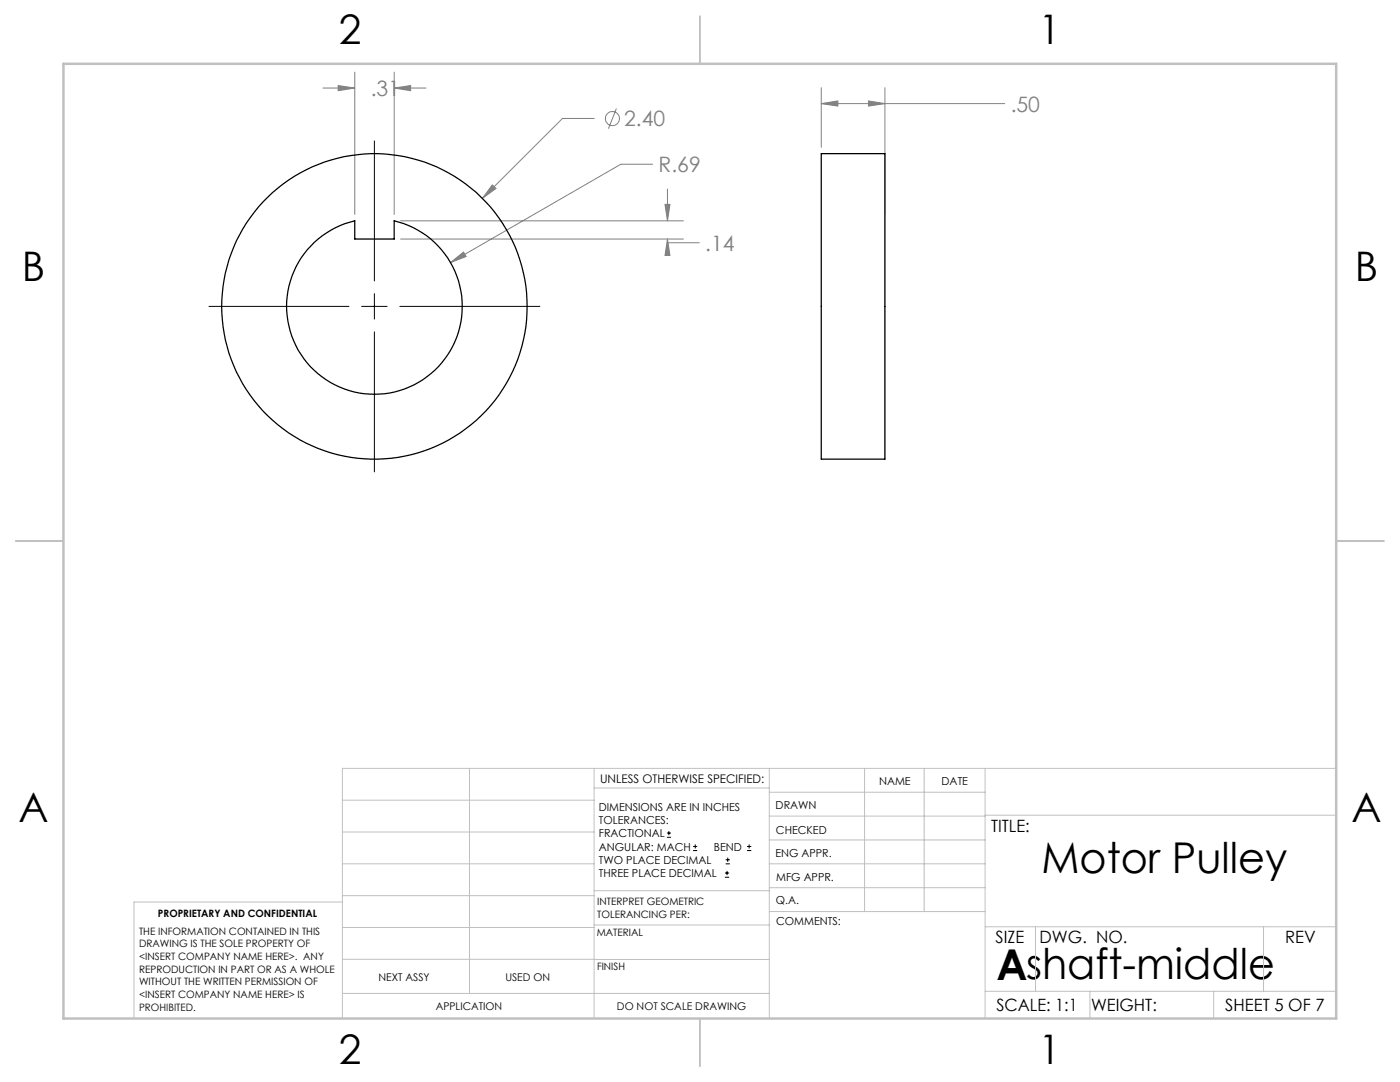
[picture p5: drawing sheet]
<svg xmlns="http://www.w3.org/2000/svg" width="279mm" height="216mm" viewBox="0 0 279 216" stroke-linecap="round" stroke-linejoin="round" font-family="sans-serif">
<g fill="none" stroke="#808080" stroke-width=".2">
<path d="M64.5 17.6h6.3M67.5 17.1l3.3 .5-3.3 .5zM70.8 14.4v28.4M78.7 17.6l3.3-.5v1zM78.7 14.4v28.4M78.7 17.6h6.3M163.9 17.5v11.9M176.6 17.5v25.3M98.2 36.9l.8 .7-2.7 2zM118.6 23.6h-6.3l-16 16M123 21.7l-1.6 4M130.2 32.8h-6.3l-34 19.6"/>
<path d="M133.2 37.7v6.4M163.9 20.7l3.3-.6v1.1zM163.9 20.7h36.6M173.3 20.1l3.3 .6-3.3 .5zM79.9 44.1h56.5M79.9 47.7h56.5M89.9 52.4l2.6-2.1 .5 .9zM132.7 40.8h1l-.5 3.3zM133.2 47.7l.5 3.3h-1zM133.2 47.7v.7h6.4"/>
<circle cx="122.2" cy="23.7" r="1.42"/>
</g>
<g fill="none" stroke="#000" stroke-width=".2">
<path d="M74.7 28.1v28M74.7 58.6v5.1M41.7 61.1h27.9M72.2 61.1h5.1M74.7 66.2v28M79.8 61.1h27.9M133.1 167.1h.8M133.1 166.2h.8M133.5 165.8v.9M138.3 169.7h.8M138.3 168.9h.8M138.7 168.5v.8"/>
<path d="M144.7 175h.8M144.7 174.2h.8M144.8 172.4h.9M144.8 171.6h.9M145.1 173.8v.8M145.2 171.1v.9M149.1 169.7h.8M149.1 168.9h.8M149.5 168.5v.8"/>
</g>
<g fill="none" stroke="#c0c0c0" stroke-width=".2">
<path d="M68.3 159.7h50.3M93.7 153.3v44.9M118.6 153.3v49.9M118.6 157.2h34.9M153.5 153.3v49.9M153.5 158.1h43.1M172.5 153.3v28.6M184.4 153.3v28.6M196.6 153.3v49.9M266.7 153.3h-198.4v49.9M68.3 178.7h50.3M68.3 172.4h50.3"/>
<path d="M68.3 166h50.3M68.3 180h-41.6v23.2M118.6 177.7h35M153.5 167.6h43.1M153.5 162.8h43.1M153.5 172.4h43.1M153.5 177.1h43.1M196.6 162.7h70.1M68.3 198.2h85.2M68.3 191.4l85.2 .1M68.3 185.1h50.3M118.6 184.6h35"/>
<path d="M153.6 181.9h43M196.6 197.8h70.1M196.6 184.9h70.1M206.7 184.9v12.9M217.5 197.8v5.4M242.2 197.8v5.4M252.2 184.9v12.9"/>
</g>
<path d="M139.7 3.2v9.5M3.1 107.9h9.6M266.7 107.9h9.5M139.7 203.2v9.6" fill="none" stroke="#c0c0c0" stroke-width=".25"/>
<path d="M12.7 12.7h254v190.5h-254z" fill="none" stroke="#c0c0c0" stroke-width=".5"/>
<path d="M98.2 36.9l-1.9 2.7 2.7-2zM89.9 52.4l3.1-1.2-.5-.9zM132.7 40.8h1l-.5 3.3zM133.2 47.7l.5 3.3h-1zM67.5 17.1l3.3 .5-3.3 .5zM78.7 17.6l3.3-.5v1zM163.9 20.7l3.3-.6v1.1zM173.3 20.1l3.3 .6-3.3 .5z" fill="#808080"/>
<g fill="none" stroke="#000" stroke-width=".25">
<path d="M163.9 30.7h12.7v60.9h-12.7zM62.8 48.3a17.9 17.9 0 0 1 8-4.2v3.6h7.9v-3.6a17.5 17.5 0 0 1 12 24.3 17.5 17.5 0 0 1-26.2 7 17.5 17.5 0 0 1-1.7-27.1z"/>
<circle cx="74.7" cy="61.1" r="30.5"/>
</g>
<g font-size="8.5">
<text x="207.8" y="174.2">Motor Pulley</text>
<text x="198.9" y="195.5">Ashaft-middle</text>
</g>
<g font-size="8.1">
<text x="67.6" y="8.9">2</text>
<text x="207.3" y="8.9">1</text>
<text x="4.4" y="56.2">B</text>
<text x="270.4" y="56.2">B</text>
<text x="3.7" y="164.1">A</text>
<text x="269.7" y="164.1">A</text>
<text x="67.6" y="212.4">2</text>
<text x="207.3" y="212.4">1</text>
</g>
<g font-size="4.2" fill="#808080">
<text x="74" y="19.2">.31</text>
<text x="201.7" y="22.2">.50</text>
<text x="124.6" y="25.2">2.40</text>
<text x="131.4" y="34.3">R.69</text>
<text x="140.8" y="50">.14</text>
</g>
<g font-size="3.4">
<text x="197.8" y="166">TITLE:</text>
<text x="198.7" y="188.1">SIZE</text>
<text x="207.5" y="188.1">DWG. NO.</text>
<text x="256.5" y="188.2">REV</text>
<text x="198.8" y="201.7">SCALE: 1:1</text>
<text x="217.7" y="201.8">WEIGHT:</text>
<text x="244.5" y="201.7">SHEET 5 OF 7</text>
</g>
<text font-size="2.4" x="119.8" y="156.2">UNLESS OTHERWISE SPECIFIED:</text>
<g font-size="2.2">
<text x="119.5" y="161.8">DIMENSIONS ARE IN INCHES</text>
<text x="154.8" y="161.4">DRAWN</text>
<text x="175.4" y="156.6">NAME</text>
<text x="187.9" y="156.7">DATE</text>
<text x="119.5" y="164.4">TOLERANCES:</text>
<text x="119.5" y="167.1">FRACTIONAL</text>
<text x="154.9" y="166.3">CHECKED</text>
<text x="119.5" y="169.7">ANGULAR: MACH</text>
<text x="119.5" y="172.4">TWO PLACE DECIMAL</text>
<text x="142.5" y="169.7">BEND</text>
<text x="154.8" y="171">ENG APPR.</text>
<text x="119.5" y="175">THREE PLACE DECIMAL</text>
<text x="154.9" y="175.7">MFG APPR.</text>
<text x="154.9" y="180.4">Q.A.</text>
<text x="154.9" y="184.6">COMMENTS:</text>
</g>
<g font-size="2.1">
<text x="75.5" y="195.7">NEXT ASSY</text>
<text x="100.9" y="195.7">USED ON</text>
<text x="86.9" y="201.5">APPLICATION</text>
<text x="123.1" y="201.6">DO NOT SCALE DRAWING</text>
</g>
<g font-size="2">
<text x="31.5" y="182.9">PROPRIETARY AND CONFIDENTIAL</text>
<text x="119.2" y="180.6">INTERPRET GEOMETRIC</text>
<text x="119.2" y="183.1">TOLERANCING PER:</text>
<text x="27.8" y="186.5">THE INFORMATION CONTAINED IN THIS</text>
<text x="27.8" y="189">DRAWING IS THE SOLE PROPERTY OF</text>
<text x="27.8" y="191.6">&lt;INSERT COMPANY NAME HERE&gt;. ANY</text>
<text x="119.1" y="186.7">MATERIAL</text>
<text x="27.8" y="194.1">REPRODUCTION IN PART OR AS A WHOLE</text>
<text x="27.8" y="196.6">WITHOUT THE WRITTEN PERMISSION OF</text>
<text x="119.1" y="193.5">FINISH</text>
<text x="27.8" y="199.1">&lt;INSERT COMPANY NAME HERE&gt; IS</text>
<text x="27.8" y="201.7">PROHIBITED.</text>
</g>
</svg>
